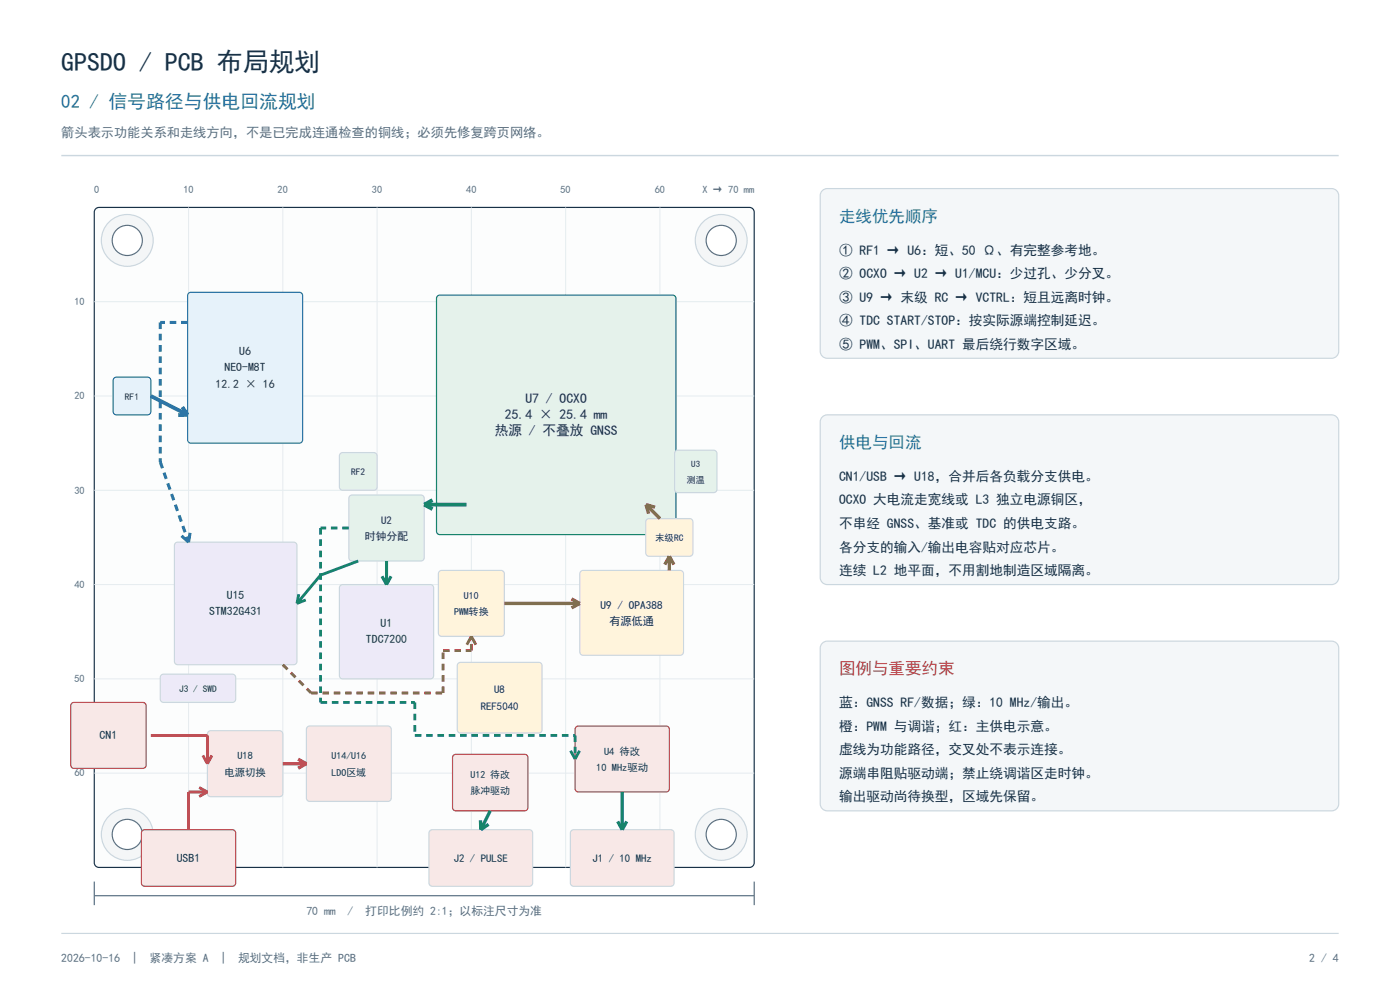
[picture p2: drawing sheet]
<svg xmlns="http://www.w3.org/2000/svg" width="297mm" height="210mm" viewBox="0 0 297 210" stroke-linecap="round" stroke-linejoin="round" font-family="sans-serif">
<path d="M13 33h271" fill="none" stroke="#cbd7df" stroke-width=".3"/>
<path d="M20.3 44.3l.7-.3h138a1 1 0 0 1 1 1v138a1 1 0 0 1-1 1h-138a1 1 0 0 1-1-1v-138z" fill-rule="evenodd" fill="#fcfdfd" stroke="#183146" stroke-width=".25"/>
<path d="M40 44v140M60 44v140M80 44v140M100 44v140M120 44v140M140 44v140M20 64h140M20 84h140M20 104h140M20 124h140M20 144h140M20 164h140" fill="none" stroke="#e5ecef" stroke-width=".21"/>
<circle cx="27" cy="51" r="5.5" fill="#f4f6f7" stroke="#cbd7df" stroke-width=".25"/>
<circle cx="27" cy="51" r="3.2" fill="#fff" stroke="#587084" stroke-width=".25"/>
<circle cx="153" cy="51" r="5.5" fill="#f4f6f7" stroke="#cbd7df" stroke-width=".25"/>
<circle cx="153" cy="51" r="3.2" fill="#fff" stroke="#587084" stroke-width=".25"/>
<circle cx="27" cy="177" r="5.5" fill="#f4f6f7" stroke="#cbd7df" stroke-width=".25"/>
<circle cx="27" cy="177" r="3.2" fill="#fff" stroke="#587084" stroke-width=".25"/>
<circle cx="153" cy="177" r="5.5" fill="#f4f6f7" stroke="#cbd7df" stroke-width=".25"/>
<circle cx="153" cy="177" r="3.2" fill="#fff" stroke="#587084" stroke-width=".25"/>
<path d="M20 190h140M20 187v5M160 187v5" fill="none" stroke="#587084" stroke-width=".25"/>
<path d="M40 62.2l.5-.2h23a.7 .7 0 0 1 .7 .7v30.6a.7 .7 0 0 1-.7 .7h-23a.7 .7 0 0 1-.7-.7v-30.6z" fill-rule="evenodd" fill="#e6f2fa" stroke="#236ea2" stroke-width=".25"/>
<path d="M92.8 62.8l.5-.2h49.4a.7 .7 0 0 1 .7 .7v49.4a.7 .7 0 0 1-.7 .7h-49.4a.7 .7 0 0 1-.7-.7v-49.4z" fill-rule="evenodd" fill="#e5f2eb" stroke="#17846b" stroke-width=".25"/>
<path d="M74.2 105.2l.5-.2h14.6a.7 .7 0 0 1 .7 .7v12.6a.7 .7 0 0 1-.7 .7h-14.6a.7 .7 0 0 1-.7-.7v-12.6z" fill-rule="evenodd" fill="#e5f2eb" stroke="#cbd7df" stroke-width=".25"/>
<g fill="#edeaf8" stroke="#cbd7df" stroke-width=".25">
<path d="M72.2 124.2l.5-.2h18.6a.7 .7 0 0 1 .7 .7v18.6a.7 .7 0 0 1-.7 .7h-18.6a.7 .7 0 0 1-.7-.7v-18.6z" fill-rule="evenodd"/>
<path d="M37.2 115.2l.5-.2h24.6a.7 .7 0 0 1 .7 .7v24.6a.7 .7 0 0 1-.7 .7h-24.6a.7 .7 0 0 1-.7-.7v-24.6z" fill-rule="evenodd"/>
</g>
<g fill="#fff4dc" stroke="#cbd7df" stroke-width=".25">
<path d="M93.2 121.2l.5-.2h12.6a.7 .7 0 0 1 .7 .7v12.6a.7 .7 0 0 1-.7 .7h-12.6a.7 .7 0 0 1-.7-.7v-12.6z" fill-rule="evenodd"/>
<path d="M123.2 121.2l.5-.2h20.6a.7 .7 0 0 1 .7 .7v16.6a.7 .7 0 0 1-.7 .7h-20.6a.7 .7 0 0 1-.7-.7v-16.6z" fill-rule="evenodd"/>
<path d="M97.2 140.7l.5-.2h16.6a.7 .7 0 0 1 .7 .7v13.6a.7 .7 0 0 1-.7 .7h-16.6a.7 .7 0 0 1-.7-.7v-13.6z" fill-rule="evenodd"/>
<path d="M137.2 110.2l.5-.2h8.6a.7 .7 0 0 1 .7 .7v6.6a.7 .7 0 0 1-.7 .7h-8.6a.7 .7 0 0 1-.7-.7v-6.6z" fill-rule="evenodd"/>
</g>
<path d="M143.3 95.7l.5-.2h7.6a.7 .7 0 0 1 .7 .7v7.6a.7 .7 0 0 1-.7 .7h-7.6a.7 .7 0 0 1-.7-.7v-7.6z" fill-rule="evenodd" fill="#e5f2eb" stroke="#cbd7df" stroke-width=".25"/>
<path d="M24.2 80.2l.5-.2h6.6a.7 .7 0 0 1 .7 .7v6.6a.7 .7 0 0 1-.7 .7h-6.6a.7 .7 0 0 1-.7-.7v-6.6z" fill-rule="evenodd" fill="#e6f2fa" stroke="#236ea2" stroke-width=".25"/>
<path d="M72.2 96.2l.5-.2h6.6a.7 .7 0 0 1 .7 .7v6.6a.7 .7 0 0 1-.7 .7h-6.6a.7 .7 0 0 1-.7-.7v-6.6z" fill-rule="evenodd" fill="#e5f2eb" stroke="#cbd7df" stroke-width=".25"/>
<g fill="#f8e8e7" stroke="#ba4148" stroke-width=".25">
<path d="M30.2 176.2l.5-.2h18.6a.7 .7 0 0 1 .7 .7v10.6a.7 .7 0 0 1-.7 .7h-18.6a.7 .7 0 0 1-.7-.7v-10.6z" fill-rule="evenodd"/>
<path d="M15.2 149.2l.5-.2h14.6a.7 .7 0 0 1 .7 .7v12.6a.7 .7 0 0 1-.7 .7h-14.6a.7 .7 0 0 1-.7-.7v-12.6z" fill-rule="evenodd"/>
<path d="M122.2 154.2l.5-.2h18.6a.7 .7 0 0 1 .7 .7v12.6a.7 .7 0 0 1-.7 .7h-18.6a.7 .7 0 0 1-.7-.7v-12.6z" fill-rule="evenodd"/>
<path d="M96.2 160.2l.5-.2h14.6a.7 .7 0 0 1 .7 .7v10.6a.7 .7 0 0 1-.7 .7h-14.6a.7 .7 0 0 1-.7-.7v-10.6z" fill-rule="evenodd"/>
</g>
<g fill="#f8e8e7" stroke="#cbd7df" stroke-width=".25">
<path d="M44.2 155.2l.5-.2h14.6a.7 .7 0 0 1 .7 .7v12.6a.7 .7 0 0 1-.7 .7h-14.6a.7 .7 0 0 1-.7-.7v-12.6z" fill-rule="evenodd"/>
<path d="M65.2 154.2l.5-.2h16.6a.7 .7 0 0 1 .7 .7v14.6a.7 .7 0 0 1-.7 .7h-16.6a.7 .7 0 0 1-.7-.7v-14.6z" fill-rule="evenodd"/>
<path d="M121.2 176.2l.5-.2h20.6a.7 .7 0 0 1 .7 .7v10.6a.7 .7 0 0 1-.7 .7h-20.6a.7 .7 0 0 1-.7-.7v-10.6z" fill-rule="evenodd"/>
<path d="M91.2 176.2l.5-.2h20.6a.7 .7 0 0 1 .7 .7v10.6a.7 .7 0 0 1-.7 .7h-20.6a.7 .7 0 0 1-.7-.7v-10.6z" fill-rule="evenodd"/>
</g>
<path d="M34.2 143.2l.5-.2h14.6a.7 .7 0 0 1 .7 .7v4.6a.7 .7 0 0 1-.7 .7h-14.6a.7 .7 0 0 1-.7-.7v-4.6z" fill-rule="evenodd" fill="#edeaf8" stroke="#cbd7df" stroke-width=".25"/>
<path d="M32 84l7.8 4M38.7 86.3l1.1 1.7M39.8 88l-2 .1" fill="none" stroke="#236ea2" stroke-width=".8" stroke-linecap="butt"/>
<path d="M90 107h9M90 107l1.8 1M91.8 106.1l-1.8 .9" fill="none" stroke="#17846b" stroke-width=".8" stroke-linecap="butt"/>
<path d="M82 119v5M81 122.2l1 1.8M83 122.2l-1 1.8" fill="none" stroke="#17846b" stroke-width=".65" stroke-linecap="butt"/>
<path d="M76 119l-8 3-5 6M63.4 126l-.4 2M64.9 127.3l-1.9 .7M121 159.2l1 1.8 1-1.8" fill="none" stroke="#17846b" stroke-width=".6"/>
<path d="M68 112v37M74 112h-6M68 149h20M88 149v7M88 156h34M122 156v5" fill="none" stroke="#17846b" stroke-width=".6" stroke-dasharray="1.4 1" stroke-linecap="butt"/>
<path d="M34 68.4v29.6M39.8 68.4h-5.8M34 98l6 17" fill="none" stroke="#236ea2" stroke-width=".65" stroke-dasharray="1.4 1" stroke-linecap="butt"/>
<path d="M40.3 113l-.3 2-1.5-1.3" fill="none" stroke="#236ea2" stroke-width=".65" stroke-linecap="butt"/>
<path d="M94 138h6M100 138v-3M60 141l6 6M66 147h28M94 147v-9" fill="none" stroke="#a76c16" stroke-width=".6" stroke-dasharray="1.4 1" stroke-linecap="butt"/>
<path d="M99 136.8l1-1.8 1 1.8" fill="none" stroke="#a76c16" stroke-width=".6"/>
<path d="M137 107l3 3M137 107l2 .6M137 107l.6 2M142 118v3M142 118l1 1.8M142 118l-1 1.8M107 128h16M121.2 127l1.8 1M123 128l-1.8 1" fill="none" stroke="#a76c16" stroke-width=".7" stroke-linecap="butt"/>
<path d="M101.9 174l.1 2M103.6 174.9l-1.6 1.1M104 172l-2 4M131 174.2l1 1.8M132 168v8M133 174.2l-1 1.8" fill="none" stroke="#17846b" stroke-width=".7" stroke-linecap="butt"/>
<path d="M32 156h12v6M42.2 167l1.8 1M43 160.2l1 1.8M44 168h-4v8M44 168l-1.8 1M45 160.2l-1 1.8" fill="none" stroke="#ba4148" stroke-width=".6"/>
<path d="M60 162h5M63.2 161l1.8 1M65 162l-1.8 1" fill="none" stroke="#ba4148" stroke-width=".7" stroke-linecap="butt"/>
<g fill="#f4f7f9" stroke="#cbd7df" stroke-width=".25">
<path d="M174.6 40.3l.9-.3h107a1.5 1.5 0 0 1 1.5 1.5v33a1.5 1.5 0 0 1-1.5 1.5h-107a1.5 1.5 0 0 1-1.5-1.5v-33l.1-.5z" fill-rule="evenodd"/>
<path d="M174.6 88.3l.9-.3h107a1.5 1.5 0 0 1 1.5 1.5v33a1.5 1.5 0 0 1-1.5 1.5h-107a1.5 1.5 0 0 1-1.5-1.5v-33l.1-.5z" fill-rule="evenodd"/>
<path d="M174.6 136.3l.9-.3h107a1.5 1.5 0 0 1 1.5 1.5v33a1.5 1.5 0 0 1-1.5 1.5h-107a1.5 1.5 0 0 1-1.5-1.5v-33l.1-.5z" fill-rule="evenodd"/>
</g>
<path d="M13 198h271" fill="none" stroke="#cbd7df" stroke-width=".25"/>
<text font-size="5.5" fill="#183146" x="13" y="15">GPSDO / PCB 布局规划</text>
<text font-size="4" fill="#236ea2" x="13" y="23">02 / 信号路径与供电回流规划</text>
<g font-size="3.5" fill="#236ea2">
<text x="178" y="47">走线优先顺序</text>
<text x="178" y="95">供电与回流</text>
</g>
<text font-size="3.5" fill="#ba4148" x="178" y="143">图例与重要约束</text>
<g font-size="2.9" fill="#183146">
<text x="178" y="54">① RF1 → U6：短、50 Ω、有完整参考地。</text>
<text x="178" y="59">② OCXO → U2 → U1/MCU：少过孔、少分叉。</text>
<text x="178" y="64">③ U9 → 末级 RC → VCTRL：短且远离时钟。</text>
<text x="178" y="69">④ TDC START/STOP：按实际源端控制延迟。</text>
<text x="178" y="74">⑤ PWM、SPI、UART 最后绕行数字区域。</text>
<text x="107.1" y="88.8">25.4 × 25.4 mm</text>
<text x="111.5" y="85.4">U7 / OCXO</text>
<text x="105" y="92.2">热源 / 不叠放 GNSS</text>
<text x="178" y="102">CN1/USB → U18，合并后各负载分支供电。</text>
<text x="178" y="107">OCXO 大电流走宽线或 L3 独立电源铜区，</text>
<text x="178" y="112">不串经 GNSS、基准或 TDC 的供电支路。</text>
<text x="178" y="117">各分支的输入/输出电容贴对应芯片。</text>
<text x="178" y="122">连续 L2 地平面，不用割地制造区域隔离。</text>
<text x="178" y="150">蓝：GNSS RF/数据；绿：10 MHz/输出。</text>
<text x="178" y="155">橙：PWM 与调谐；红：主供电示意。</text>
<text x="178" y="160">虚线为功能路径，交叉处不表示连接。</text>
<text x="178" y="165">源端串阻贴驱动端；禁止绕调谐区走时钟。</text>
<text x="178" y="170">输出驱动尚待换型，区域先保留。</text>
</g>
<text font-size="2.8" fill="#587084" x="13" y="29">箭头表示功能关系和走线方向，不是已完成连通检查的铜线；必须先修复跨页网络。</text>
<g font-size="2.5" fill="#183146">
<text x="50.8" y="75.4">U6</text>
<text x="45.7" y="82.2">12.2 × 16</text>
<text x="47.6" y="78.8">NEO-M8T</text>
<text x="44.4" y="130.5">STM32G431</text>
<text x="48.1" y="127.1">U15</text>
<text x="77.6" y="136.5">TDC7200</text>
<text x="80.7" y="133.1">U1</text>
<text x="21.1" y="156.8">CN1</text>
<text x="37.5" y="182.8">USB1</text>
</g>
<g font-size="2.5" fill="#587084">
<text x="65" y="194">70 mm</text>
<text x="73.8" y="194">/</text>
<text x="77.5" y="194">打印比例约 2:1；以标注尺寸为准</text>
<text x="13" y="204">2026-10-16</text>
<text x="28" y="204">|</text>
<text x="31.7" y="204">紧凑方案 A</text>
<text x="46.8" y="204">|</text>
<text x="50.5" y="204">规划文档，非生产 PCB</text>
<text x="277.7" y="204">2 / 4</text>
</g>
<g font-size="2.4" fill="#183146">
<text x="127.4" y="129.1">U9 / OPA388</text>
<text x="129.2" y="132.5">有源低通</text>
</g>
<g font-size="2.3" fill="#183146">
<text x="80.9" y="111.1">U2</text>
<text x="77.4" y="114.5">时钟分配</text>
<text x="104.8" y="147.1">U8</text>
<text x="102" y="150.5">REF5040</text>
<text x="96.2" y="182.8">J2 / PULSE</text>
<text x="125.7" y="182.8">J1 / 10 MHz</text>
</g>
<g font-size="2.2" fill="#587084">
<text x="20" y="41">0</text>
<text x="38.9" y="41">10</text>
<text x="58.9" y="41">20</text>
<text x="78.9" y="41">30</text>
<text x="98.9" y="41">40</text>
<text x="118.9" y="41">50</text>
<text x="138.9" y="41">60</text>
<text x="149" y="41">X → 70 mm</text>
<text x="15.8" y="64.7">10</text>
<text x="15.8" y="84.7">20</text>
<text x="15.8" y="104.7">30</text>
<text x="15.8" y="124.7">40</text>
<text x="15.8" y="144.7">50</text>
<text x="15.8" y="164.7">60</text>
</g>
<g font-size="2.2" fill="#183146">
<text x="50.3" y="161.1">U18</text>
<text x="128.1" y="160.1">U4 待改</text>
<text x="47.6" y="164.5">电源切换</text>
<text x="126.5" y="163.5">10 MHz驱动</text>
</g>
<g font-size="2.1" fill="#183146">
<text x="96.3" y="130.5">PWM转换</text>
<text x="98.4" y="127.1">U10</text>
<text x="70.3" y="161.1">U14/U16</text>
<text x="70.3" y="164.5">LDO区域</text>
<text x="99.8" y="165.1">U12 待改</text>
<text x="99.8" y="168.5">脉冲驱动</text>
</g>
<g font-size="2" fill="#183146">
<text x="26.5" y="84.8">RF1</text>
<text x="74.5" y="100.8">RF2</text>
<text x="139" y="114.8">末级RC</text>
<text x="38" y="146.8">J3 / SWD</text>
</g>
<g font-size="1.9" fill="#183146">
<text x="146.7" y="99.1">U3</text>
<text x="145.7" y="102.5">测温</text>
</g>
</svg>
